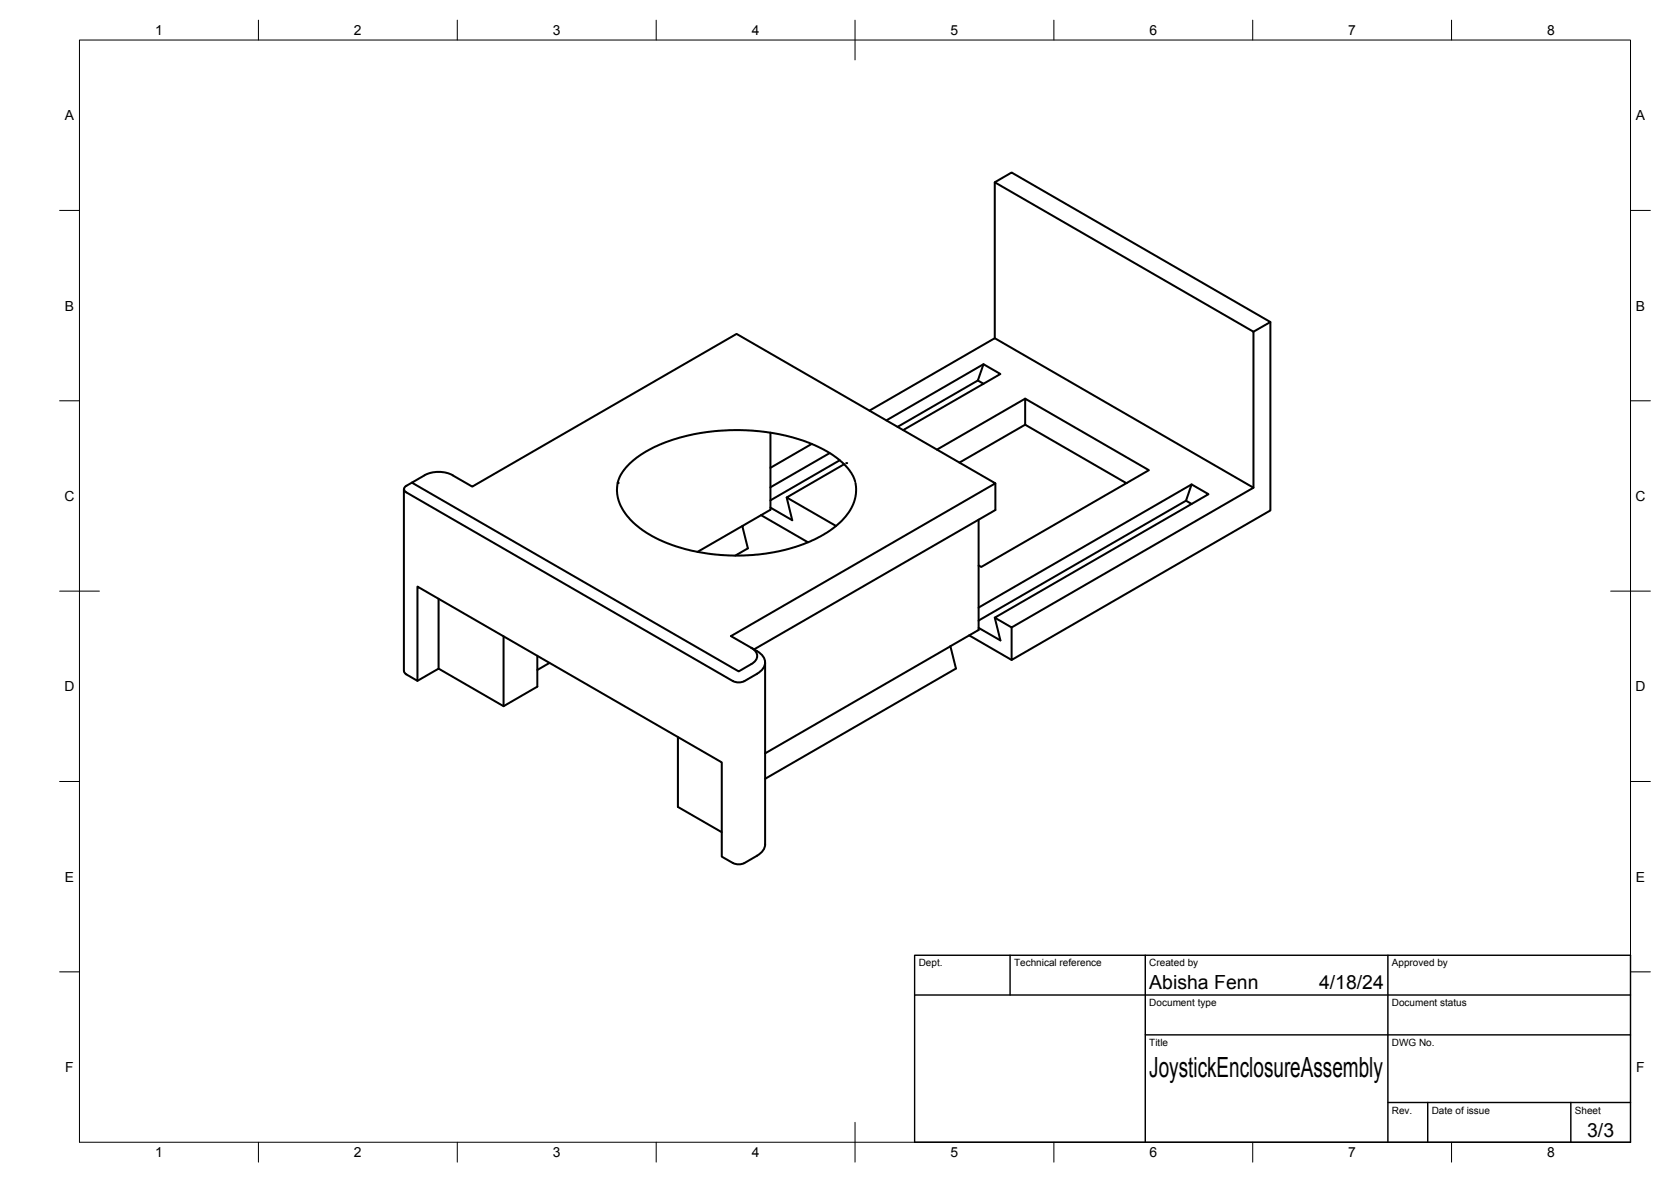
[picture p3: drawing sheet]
<svg xmlns="http://www.w3.org/2000/svg" width="420mm" height="297mm" viewBox="0 0 420 297" stroke-linecap="round" stroke-linejoin="round" font-family="sans-serif">
<!-- layer: Visible -->
<g fill="none" stroke="#000" stroke-width=".51">
<path d="M250.1 45.8l4.3-2.4 65 37.5-4.2 2.5M245.9 95.6l1.4 .8M247.3 91.5l-1.4 4.1-20.2 11.7M250.1 85v-39.2l65.1 37.6v39.2l-60.8 35.1-4.3-2.5 53.8-31-4.3-2.5-53.5 31M319.4 80.9v47.4l-65 37.5v-8.1M193.7 108.7v19.4l-7.1 4.1 1.4 5.6-3.1 1.8M204.1 111.6l-10.4 6M208.6 113.9l-14.9 8.6M211.2 115.7l-17.5 10M212.3 116.7l-14.5 8.3 12.4 7.2M218.6 103.2l31.5-18.2 65.1 37.6M222.9 105.6l24.4-14.1 4.2 2.5-24.4 14.1"/>
<path d="M257.8 106.7l-16.6 9.6M257.8 100.2l-22.2 12.8M101.6 122.9v45.7l.1 .5 3.3 2v-23.7l76.5 44.2v23.7l2.8 1.6M103.6 121.3l-1.4 .8a.87 .87 0 0 0-.6 .8 .87 .87 0 0 0 .6 .8l82.1 47.5 .9 .3 1.5-.2a16.7 16.7 0 0 0 5.1-3.1 2.68 2.68 0 0 0-.7-4l-7.3-4.3 66.5-38.4-65.1-37.6-66.5 38.4-4.9-2.8a7.7 7.7 0 0 0-7.1-.1l-3.1 1.9 82.1 47.4 3.2-1.8M186.6 132.2l-11.2 6.5M191.4 129.5l11.8 6.8M197.8 125l1.4 5.7-5.5-3.1M215 121l-1-2.2-2.3-2.7-3.3-2.4-4.4-2.2-4.5-1.5-5.4-1.2-4.7-.6-5.9-.1-5.9 .5-4.5 .8-6 1.8-3.8 1.8-3.4 2.2-1.4 1.1-1.6 1.8-.8 1.3-.6 1.3-.4 2.7 .7 3 .7 1.6 1.1 1.6 1.7 1.7 1.7 1.5 3.7 2.3 5.2 2.2 5.5 1.4 5.9 .8 5.6 .1 5.5-.5 5.7-1.1 5.5-1.9 4.4-2.3 1.9-1.4 1.9-1.7 2.2-2.9 .7-1.6 .4-1.4 .2-2-.2-1.4M246.1 130.6v27.7l-7.1 4.1 1.4 5.6-48 27.7M250.3 121.5v6.7l-60.7 35M283.2 121.4l-25.4-14.7v-6.5l31.1 18-42.2 24.3-.6-.4M298.2 125.8l1.4 .8"/>
<path d="M299.6 121.7l-1.4 4.1-52.1 30.1M110.3 150.5v17.5M126.6 159.9v17.6M243.7 159.7l10.7 6.1M250.1 155.2l1.4 5.7-5.4-3.1M135.1 164.8v7.8l-8.5 4.9-16.3-9.5-5.3 3.1M138.2 166.6l-3.1 1.8M188.9 162.8a2.16 2.16 0 0 1 1.5 2 2.16 2.16 0 0 1-1.5 2.1M192.4 166.5v45.7a3.5 3.5 0 0 1-2.1 2.8l-3.1 1.9M239 162.4l-46.6 26.9M170.5 185.2v17.6l11 6.3M184.3 216.9l1.4 .3 1.5-.3"/>
</g>
<g fill="#000">
<circle cx="212.8" cy="116.4" r=".25"/>
<circle cx="155.3" cy="121.4" r=".25"/>
</g>
<!-- layer: BORDER -->
<g fill="none" stroke="#000" stroke-width=".25">
<path d="M20 10.1h390v276.9h-390zM65 5.1v5M115 5.1v5M165 5.1v5M215 5.1v10M265 5.1v5M315 5.1v5M365 5.1v5M15 52.9h5M410 52.9h5M15 100.7h5M410 100.7h5"/>
<path d="M15 148.6h10M405 148.6h10M15 196.4h5M410 196.4h5M15 244.2h5M410 244.2h5M65 287v5M115 287v5M165 287v5M215 282.1v9.9M265 287v5M315 287v5"/>
<path d="M365 287v5"/>
</g>
<!-- layer: TITLEBLOCK -->
<path d="M230 240.1h180v46.9h-180zM230 250h180M254 240.1v9.9M288 240.1v46.9M349 240.1v46.9M288 260.1h122M349 277.1h61M359 277.1v9.9M395 277.1v9.9" fill="none" stroke="#000" stroke-width=".36"/>
<text font-size="7" x="289" y="270.6">JoystickEnclosureAssembly</text>
<g font-size="4.9">
<text x="289" y="248.5">Abisha Fenn</text>
<text x="331.7" y="248.5">4/18/24</text>
<text x="399.1" y="285.7">3/3</text>
</g>
<g font-size="3.5">
<text x="39" y="8.8">1</text>
<text x="89" y="8.8">2</text>
<text x="139" y="8.8">3</text>
<text x="189" y="8.8">4</text>
<text x="239" y="8.8">5</text>
<text x="289" y="8.8">6</text>
<text x="339" y="8.8">7</text>
<text x="389" y="8.8">8</text>
<text x="16.3" y="30.2">A</text>
<text x="411.3" y="30.2">A</text>
<text x="16.3" y="78">B</text>
<text x="411.3" y="78">B</text>
<text x="16.2" y="125.9">C</text>
<text x="411.2" y="125.9">C</text>
<text x="16.2" y="173.7">D</text>
<text x="411.2" y="173.7">D</text>
<text x="16.3" y="221.6">E</text>
<text x="411.3" y="221.6">E</text>
<text x="16.4" y="269.4">F</text>
<text x="411.4" y="269.4">F</text>
<text x="39" y="290.8">1</text>
<text x="89" y="290.8">2</text>
<text x="139" y="290.8">3</text>
<text x="189" y="290.8">4</text>
<text x="239" y="290.8">5</text>
<text x="289" y="290.8">6</text>
<text x="339" y="290.8">7</text>
<text x="389" y="290.8">8</text>
</g>
<g font-size="2.5">
<text x="231" y="242.9">Dept.</text>
<text x="255" y="242.9">Technical reference</text>
<text x="289" y="242.9">Created by</text>
<text x="350" y="242.9">Approved by</text>
<text x="289" y="252.8">Document type</text>
<text x="350" y="252.8">Document status</text>
<text x="289" y="262.9">Title</text>
<text x="350" y="262.9">DWG No.</text>
<text x="350" y="279.9">Rev.</text>
<text x="360" y="279.9">Date of issue</text>
<text x="396" y="279.9">Sheet</text>
</g>
</svg>
